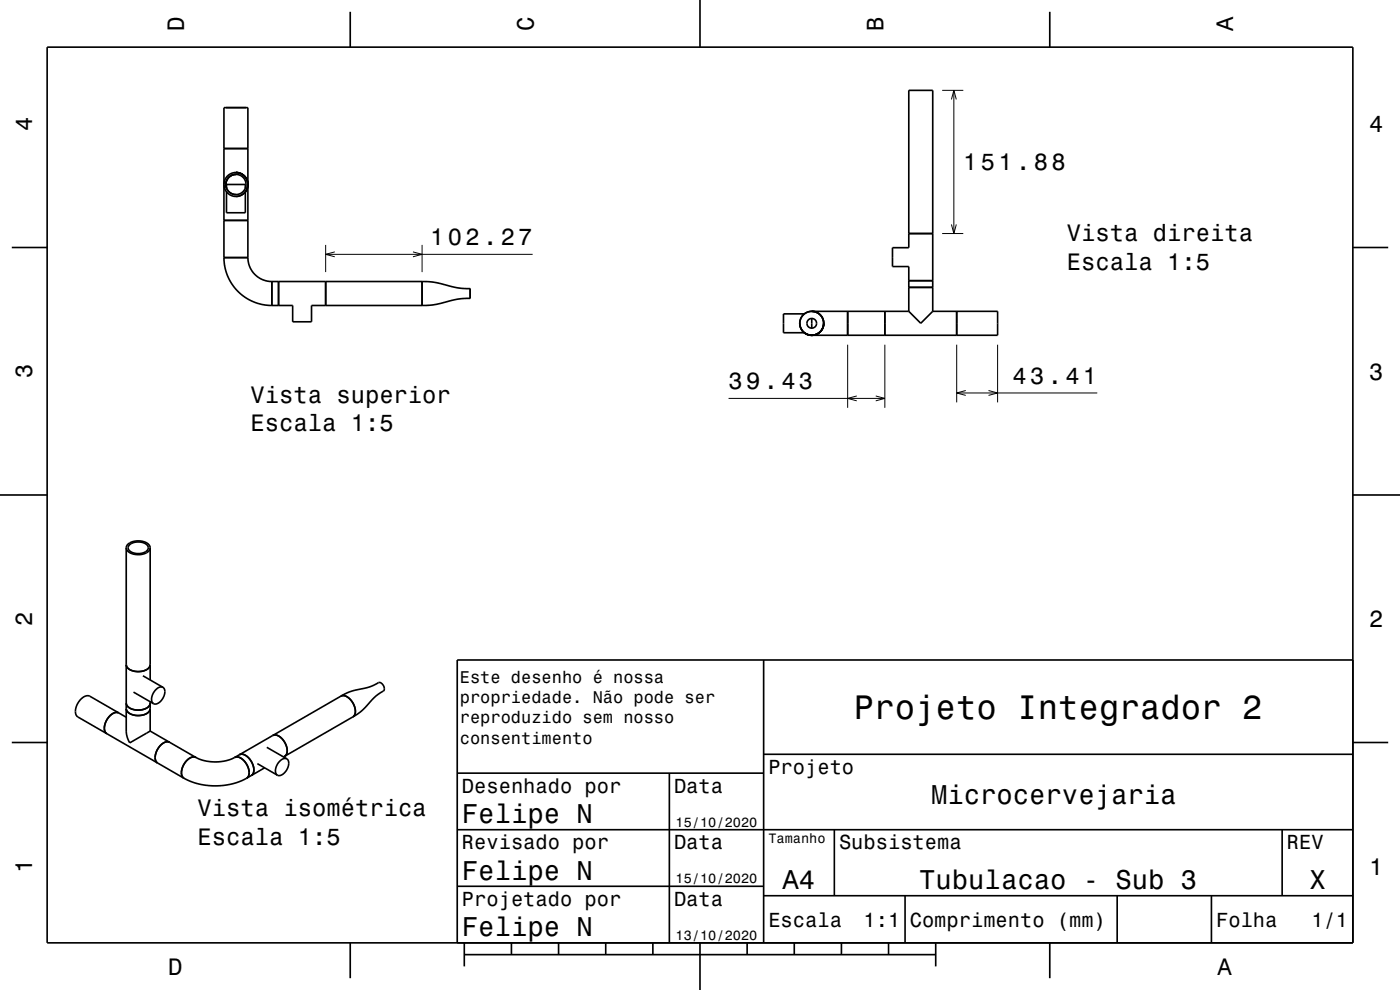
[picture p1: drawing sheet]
<svg xmlns="http://www.w3.org/2000/svg" width="297mm" height="210mm" viewBox="0 0 297 210" stroke-linecap="round" stroke-linejoin="round" font-family="sans-serif">
<g fill="none" stroke="#000" stroke-width=".21">
<path d="M199.9 19.2h4.5M202.4 19.2v30.3M201.8 21.1l.6-1.9 .5 1.9M69.1 52v5.7M69.1 54h43.9M71 53.4l-1.9 .6 1.9 .5M87.6 53.4l1.9 .6-1.9 .5M89.5 52v5.7M199.9 49.5h4.5M201.8 47.6l.6 1.9 .5-1.9M179.8 73.1v13.4M187.7 73.1v13.4"/>
<path d="M203 73.1v12.3M211.6 73.1v12.3M154.6 84.5h33.1M181.8 84l-2 .5 2 .5M185.8 84l1.9 .5-1.9 .5M203 83.4h29.8M204.9 82.8l-1.9 .6 1.9 .5M209.7 82.8l1.9 .6-1.9 .5"/>
</g>
<g fill="none" stroke="#000" stroke-width=".35">
<path d="M10 10h277v190h-277zM74.3 2.5v7.5M148.5 0v10M222.7 2.5v7.5M47.5 31.5h5.1M50 36.6a2.54 2.54 0 0 1 2.3 1.4 2.54 2.54 0 0 1-.3 2.7v4.4h-4v-4.4M50 37a2.14 2.14 0 0 0-2.1 2.1 2.14 2.14 0 0 0 2.1 2.2M50 36.6a2.54 2.54 0 0 1 2.6 2.5 2.54 2.54 0 0 1-2.6 2.6M50 37a2.14 2.14 0 0 0-2 2.9v-.8h4v.8M2.5 52.5h7.5M47.5 54.6a10.2 10.2 0 0 0 10.2 10.2M47.5 46.8h5.1"/>
<path d="M47.5 54.6v-31.8h5.1v31.8M47.5 54.6h5.1M52.6 54.6a5.1 5.1 0 0 0 5.1 5.1M57.7 59.7v5.1M57.7 59.7h31.8M59.1 59.7v5.1M69.1 59.7v5.1M89.5 59.7a21.8 21.8 0 0 1 7 1.2l3.2 .3v2.1l-2.1 .1-2.1 .4a16.8 16.8 0 0 1-6 1M89.5 59.7v5.1M192.8 49.5h5.1M192.8 59.5h5.1M287 52.5h7.5"/>
<path d="M57.7 64.8h4.4v3.5h4v-3.5h23.4M170.6 70.6l.7 .4 .9 .1M170.6 66.6h-4.4v4h4.4M172.2 67.6v2M174.7 68.6a2.54 2.54 0 0 1-1.4 2.3 2.54 2.54 0 0 1-2.7-.3M179.8 66v5.1M187.7 66v5.1M192.8 66h-20.6a2.54 2.54 0 0 1 2.5 2.6 2.54 2.54 0 0 1-2.5 2.5M192.8 61h5.1M192.8 66l2.5 2.6 2.6-2.6M192.8 66v-9.5h-3.5v-4h3.5v-33.3h5.1v46.8M197.9 66h13.7v5.1h-39.4"/>
<path d="M203 66v5.1M0 105h10M26.8 116.2v39.4l.7 2 4.4-2.5M26.8 116.2a2.49 2.49 0 0 0 3 1.4l1.1-.3a1.41 1.41 0 0 0 1-1.1M26.8 116.2a2.49 2.49 0 0 1 3-1.4l1.1 .3a1.4 1.4 0 0 1 1 1.1M27.5 115.5a2.9 2.9 0 0 1 3.9 .4 1.34 1.34 0 0 1-1.5 1.5 2.19 2.19 0 0 1-2.7-1.2zM31.9 116.2v28M287 105h10M162 140v60M287 140h-190v60M2.5 157.5h7.5M25.2 151.2a2.49 2.49 0 0 0-2.8 1.9l-.3 1.2a1.4 1.4 0 0 0 .6 1.3"/>
<path d="M26.8 150.3a2.49 2.49 0 0 0 3 1.5l1.1-.3a1.39 1.39 0 0 0 1-1.2 2.49 2.49 0 0 1-3.1 1.5l-1.1-.3a1.43 1.43 0 0 1-.9-1.2zM26.8 152.1l-7.7-4.4a2.49 2.49 0 0 0-2.8 1.9l-.3 1.1a1.41 1.41 0 0 0 .5 1.4l22.5 13M26.8 141v.2a2.6 2.6 0 0 0 3.1 1.2l1.2-.4a3.3 3.3 0 0 1-4.3-.7zM26.8 149.2a2.16 2.16 0 0 0 2.4 1.4 2.27 2.27 0 0 0 2.7-1.4 2.49 2.49 0 0 1-3.1 1.4l-1.1-.3a1.43 1.43 0 0 1-.9-1.1zM28.3 146.8l4.3 2.5M30.3 143.3l4.3 2.5M31.9 141a1.26 1.26 0 0 1-.8 1M31.9 155.1l9.7 5.6M31.9 148.9v6.2M34.6 145.8a2.22 2.22 0 0 0-2.4 2.1 1.21 1.21 0 0 0 .4 1.4M34.6 145.8a2.04 2.04 0 0 1-.4 2.8 1.43 1.43 0 0 1-1.6 .7M36 157.5a2.5 2.5 0 0 0-2.8 1.9l-.3 1.1a1.38 1.38 0 0 0 .5 1.4"/>
<path d="M56.6 158.5l4.2 2.5M57.9 156a2.49 2.49 0 0 1 2.7 1.9l.3 1.1a1.42 1.42 0 0 1-.5 1.4 2.49 2.49 0 0 0-.3-3.3l-.8-.9a1.4 1.4 0 0 0-1.4-.2zM57.9 156l-7.1 4.1M72.3 147.7a2.48 2.48 0 0 1 2.8 1.9l.3 1.1a1.41 1.41 0 0 1-.5 1.4M72.3 147.7l1.5-.8 1.3-.4a15.2 15.2 0 0 0 5.5-1.7 1.25 1.25 0 0 1 .7 1.8l-1.7 1.2-3 3.1-1.7 1.2M72.3 147.7l-14.4 8.3M74.9 152.1l-14.8 8.5M287 157.5h7.5M39 165.1a14.4 14.4 0 0 0 13.3 0M41.6 160.7a2.49 2.49 0 0 0-2.8 1.9l-.3 1.1a1.4 1.4 0 0 0 .5 1.4M41.6 160.7a9.4 9.4 0 0 0 8.2 0M49.8 160.7a2.49 2.49 0 0 1 2.8 1.9l.2 1.1a1.41 1.41 0 0 1-.5 1.4"/>
<path d="M50.8 160.1a2.48 2.48 0 0 1 2.8 1.9l.3 1.1a1.41 1.41 0 0 1-.6 1.4M50.8 160.1l-1 .6M53.3 164.5l-1 .6M54.6 162l4.2 2.4M56.1 162.9l-2.8 1.6M60.8 161a2.22 2.22 0 0 0-2.3 2.1 1.21 1.21 0 0 0 .3 1.3M60.8 161a2.04 2.04 0 0 1-.3 2.8 1.43 1.43 0 0 1-1.7 .6M97 176h190M97 164h65M142 164v36M162 160h125M177 176v14"/>
<path d="M272 176v14M97 188h65M162 190h125M192 190v10M237 190v10M257 190v10M74.3 200v7.5M98.5 202.5h100M98.5 200v5M108.5 200v2.5M118.5 200v2.5M128.5 200v2.5"/>
<path d="M138.5 200v2.5M148.5 200v10M158.5 200v2.5M168.5 200v2.5M178.5 200v2.5M188.5 200v2.5M198.5 200v5M222.7 200v7.5"/>
<circle cx="50" cy="39.1" r="2.54"/>
<circle cx="50" cy="39.1" r="2.14"/>
<circle cx="172.2" cy="68.6" r="2.54"/>
<circle cx="172.2" cy="68.6" r="1.03"/>
</g>
<text font-size="7.2" x="181.1" y="152.6">Projeto Integrador 2</text>
<g font-size="5.8">
<text x="197.5" y="170.6">Microcervejaria</text>
<text x="98" y="174.6">Felipe N</text>
<text x="98" y="186.6">Felipe N</text>
<text x="166" y="188.6">A4</text>
<text x="195" y="188.6">Tubulacao - Sub 3</text>
<text x="277.8" y="188.6">X</text>
<text x="98" y="198.6">Felipe N</text>
</g>
<g font-size="5">
<text x="39" y="6.5" transform="rotate(-90 39 6.5)">D</text>
<text x="113.2" y="6.5" transform="rotate(-90 113.2 6.5)">C</text>
<text x="187.4" y="6.5" transform="rotate(-90 187.4 6.5)">B</text>
<text x="261.6" y="6.5" transform="rotate(-90 261.6 6.5)">A</text>
<text x="6.8" y="27.8" transform="rotate(-90 6.8 27.8)">4</text>
<text x="290.5" y="28.1">4</text>
<text x="204.4" y="36.1">151.88</text>
<text x="91.3" y="52">102.27</text>
<text x="226.3" y="51.2">Vista direita</text>
<text x="226.3" y="57.2">Escala 1:5</text>
<text x="6.8" y="80.3" transform="rotate(-90 6.8 80.3)">3</text>
<text x="154.6" y="82.5">39.43</text>
<text x="214.8" y="81.4">43.41</text>
<text x="290.5" y="80.6">3</text>
<text x="53.1" y="85.4">Vista superior</text>
<text x="53.1" y="91.4">Escala 1:5</text>
<text x="6.8" y="132.8" transform="rotate(-90 6.8 132.8)">2</text>
<text x="290.5" y="133.1">2</text>
<text x="41.9" y="173.2">Vista isométrica</text>
<text x="41.9" y="179.2">Escala 1:5</text>
<text x="6.8" y="185.3" transform="rotate(-90 6.8 185.3)">1</text>
<text x="290.5" y="185.6">1</text>
<text x="35.7" y="206.8">D</text>
<text x="258.3" y="206.8">A</text>
</g>
<g font-size="4.3">
<text x="163" y="164.2">Projeto</text>
<text x="98" y="168.2">Desenhado por</text>
<text x="143" y="168.2">Data</text>
<text x="98" y="180.2">Revisado por</text>
<text x="143" y="180.2">Data</text>
<text x="178" y="180.2">Subsistema</text>
<text x="273" y="180.2">REV</text>
<text x="98" y="192.2">Projetado por</text>
<text x="143" y="192.2">Data</text>
<text x="163" y="196.6">Escala</text>
<text x="183.2" y="196.6">1:1</text>
<text x="193" y="196.6">Comprimento (mm)</text>
<text x="258" y="196.6">Folha</text>
<text x="278.2" y="196.6">1/1</text>
</g>
<g font-size="3.6">
<text x="97.5" y="144.8">Este desenho é nossa</text>
<text x="97.5" y="149.2">propriedade. Não pode ser</text>
<text x="97.5" y="153.5">reproduzido sem nosso</text>
<text x="97.5" y="157.8">consentimento</text>
</g>
<g font-size="2.9">
<text x="143.3" y="175.3">15/10/2020</text>
<text x="163" y="178.8">Tamanho</text>
<text x="143.3" y="187.3">15/10/2020</text>
<text x="143.3" y="199.3">13/10/2020</text>
</g>
</svg>
